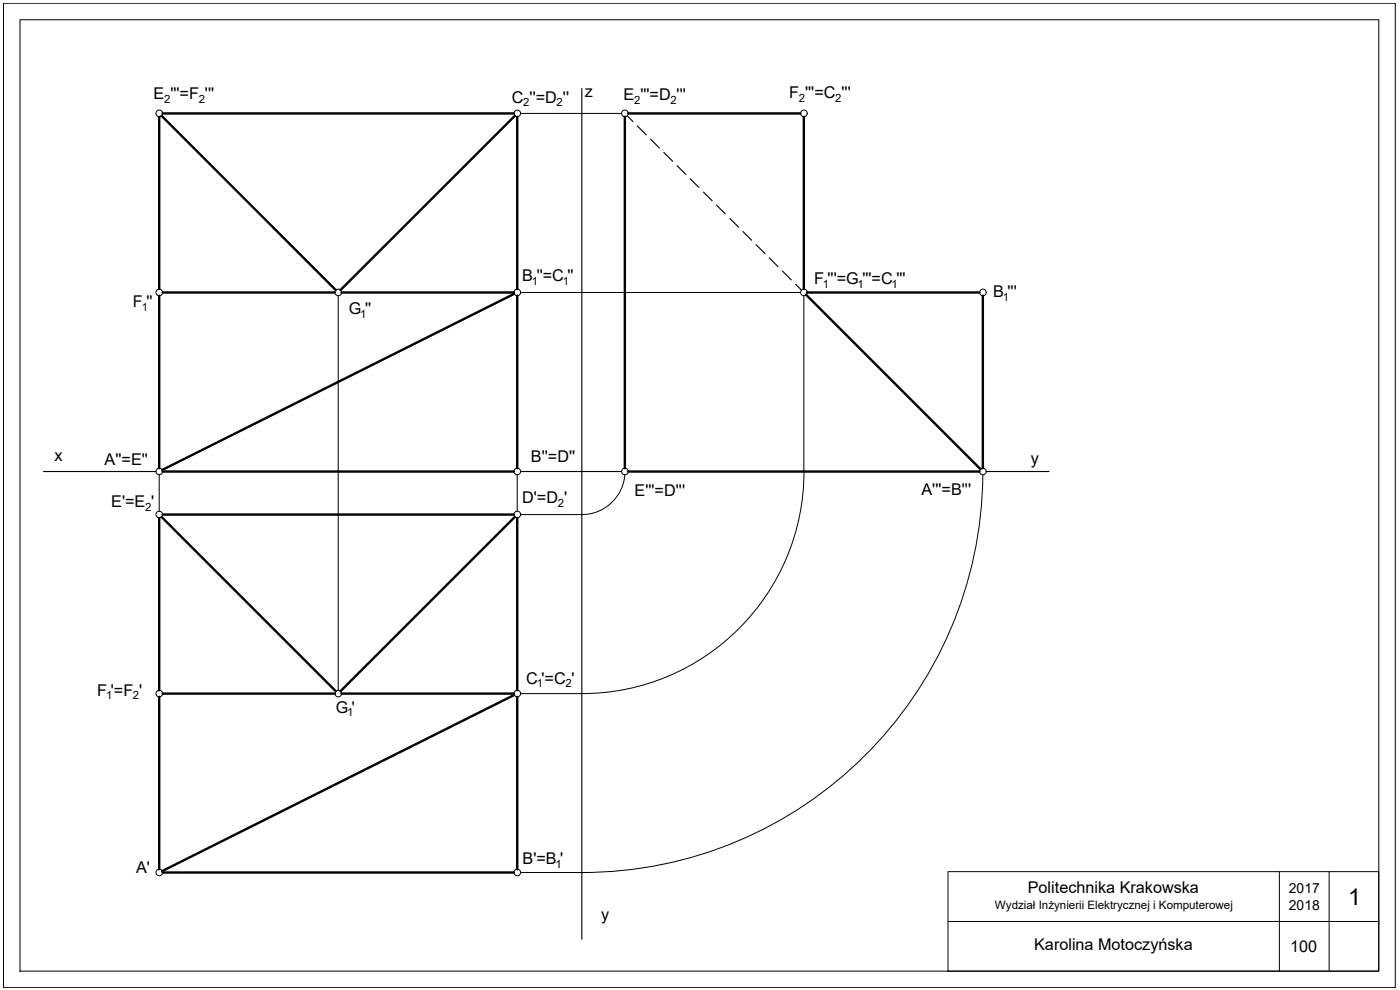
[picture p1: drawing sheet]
<svg xmlns="http://www.w3.org/2000/svg" width="420mm" height="297mm" viewBox="0 0 420 297" stroke-linecap="round" stroke-linejoin="round" font-family="sans-serif">
<!-- layer: 0 -->
<g fill="none" stroke="#000" stroke-width=".3">
<path d="M1 1h417.7v295.3h-417.7zM6 5.9h407.8v285.5h-407.8zM156.2 34h30.3M101.5 88.7v118.4M156.2 87.8h84M241.2 88.7v52.8M47.8 142.5v10.9M48.8 141.5h105.4M155.2 142.5v10.9M156.2 154.4h18.4M187.5 142.5a12.9 12.9 0 0 1-12.9 11.9M188.5 141.5h105.4"/>
<path d="M241.3 141.5a66.7 66.7 0 0 1-66.7 66.6M295 142.4a120.3 120.3 0 0 1-120.4 119.4M156.2 208.1h18.4M156.2 261.8h18.4M284.5 261.5h129.3v29.9h-129.3zM284.5 276.5h129.3M383.9 261.5v29.9M398.9 261.5v29.9"/>
<circle cx="47.8" cy="34" r=".99"/>
<circle cx="155.2" cy="34" r=".99"/>
<circle cx="187.5" cy="34" r=".99"/>
<circle cx="241.3" cy="34" r=".99"/>
<circle cx="47.8" cy="87.7" r=".99"/>
<circle cx="101.5" cy="87.7" r=".99"/>
<circle cx="155.2" cy="87.7" r=".99"/>
<circle cx="241.3" cy="87.7" r=".99"/>
<circle cx="295" cy="87.7" r=".99"/>
<circle cx="47.8" cy="154.4" r=".99"/>
<circle cx="47.8" cy="141.5" r=".99"/>
<circle cx="155.2" cy="154.4" r=".99"/>
<circle cx="155.2" cy="141.5" r=".99"/>
<circle cx="187.5" cy="141.5" r=".99"/>
<circle cx="295" cy="141.5" r=".99"/>
<circle cx="47.8" cy="208.1" r=".99"/>
<circle cx="101.5" cy="208.1" r=".99"/>
<circle cx="155.2" cy="208.1" r=".99"/>
<circle cx="47.8" cy="261.8" r=".99"/>
<circle cx="155.2" cy="261.8" r=".99"/>
</g>
<g fill="none" stroke="#000" stroke-width=".34">
<path d="M174.6 26.6v255.2M188.2 34.8l1.8 1.7M191.3 37.8l2.7 2.7M195.3 41.8l2.6 2.6M199.2 45.7l2.7 2.7M203.2 49.7l2.6 2.6M207.1 53.6l2.6 2.7M211.1 57.6l2.6 2.6M215 61.6l2.7 2.6M219 65.5l2.6 2.7M223 69.5l2.6 2.6M226.9 73.4l2.7 2.7"/>
<path d="M230.9 77.4l2.6 2.6M234.8 81.3l2.7 2.7M238.8 85.3l1.7 1.7M13.1 141.5h33.7M156.2 141.5h30.3M295.9 141.5h18.9"/>
</g>
<g fill="none" stroke="#000" stroke-width=".72">
<path d="M47.8 35.1v51.6M48.5 34.8l52.3 52.2M48.8 34h105.4M154.5 34.8l-52.3 52.2M155.2 35.1v51.6M187.5 35.1v105.4M188.5 34h51.7M241.2 35.1v51.6M47.8 88.7v51.8M48.8 87.8h51.7M102.5 87.8h51.7M154.3 88.2l-105.6 52.8"/>
<path d="M155.2 88.7v51.8M241.9 88.4l52.3 52.4M242.2 87.8h51.7M295 88.7v51.8M47.8 155.4v51.7M48.5 155.1l52.3 52.3M48.8 141.5h105.4M48.8 154.4h105.4M154.5 155.1l-52.3 52.3M155.2 155.4v51.7M188.5 141.5h105.4M47.8 209.1v51.7"/>
<path d="M48.8 208.1h51.7M102.5 208.1h51.7M154.3 208.5l-105.6 52.9M155.2 209.1v51.7M48.8 261.8h105.4"/>
</g>
<text font-size="6.9" x="404.7" y="271.5">1</text>
<g font-size="4.9">
<text x="46.1" y="29.7">E '''=F '''</text>
<text x="175.5" y="29.1">z</text>
<text x="236.9" y="29.5">F '''=C '''</text>
<text x="153.7" y="30.8">C ''=D ''</text>
<text x="187.1" y="30.1">E '''=D '''</text>
<text x="156.7" y="84.4">B ''=C ''</text>
<text x="244.3" y="85.3">F '''=G '''=C '''</text>
<text x="298.1" y="89.2">B '''</text>
<text x="39.9" y="92.2">F ''</text>
<text x="104.7" y="94.2">G ''</text>
<text x="16.3" y="138.4">x</text>
<text x="31.4" y="139.5">A''=E''</text>
<text x="159.3" y="138.5">B''=D''</text>
<text x="309.4" y="139.2">y</text>
<text x="190.4" y="148.7">E'''=D'''</text>
<text x="276.5" y="148.5">A'''=B'''</text>
<text x="33.4" y="152.2">E'=E '</text>
<text x="156.7" y="151">D'=D '</text>
<text x="29.2" y="208.7">F '=F '</text>
<text x="157.9" y="205.1">C '=C '</text>
<text x="100.7" y="213.8">G '</text>
<text x="40.8" y="261.8">A'</text>
<text x="156.8" y="259.3">B'=B '</text>
<text x="308.5" y="268">Politechnika Krakowska</text>
<text x="180.4" y="276.1">y</text>
<text x="310.4" y="285.2">Karolina Motoczyńska</text>
<text x="387.2" y="285.6">100</text>
</g>
<g font-size="4.2">
<text x="386.8" y="268">2017</text>
<text x="386.8" y="273">2018</text>
</g>
<text font-size="3.5" x="298.6" y="272.8">Wydział Inżynierii Elektrycznej i Komputerowej</text>
<g font-size="3.4">
<text x="49.3" y="30.8">2</text>
<text x="59.6" y="30.8">2</text>
<text x="157" y="31.9">2</text>
<text x="167" y="31.9">2</text>
<text x="190.3" y="31.2">2</text>
<text x="201.2" y="31.2">2</text>
<text x="239.8" y="30.7">2</text>
<text x="250.7" y="30.7">2</text>
<text x="159.6" y="85.6">1</text>
<text x="168.9" y="85.6">1</text>
<text x="246.9" y="86.4">1</text>
<text x="257.4" y="86.4">1</text>
<text x="267.6" y="86.4">1</text>
<text x="42.5" y="93.3">1</text>
<text x="108.1" y="95.4">1</text>
<text x="300.9" y="90.3">1</text>
<text x="43.5" y="153.3">2</text>
<text x="167.4" y="152.1">2</text>
<text x="31.8" y="209.8">1</text>
<text x="39.9" y="209.8">2</text>
<text x="161.1" y="206.2">1</text>
<text x="169.7" y="206.2">2</text>
<text x="104.2" y="214.9">1</text>
<text x="166.7" y="260.4">1</text>
</g>
</svg>
